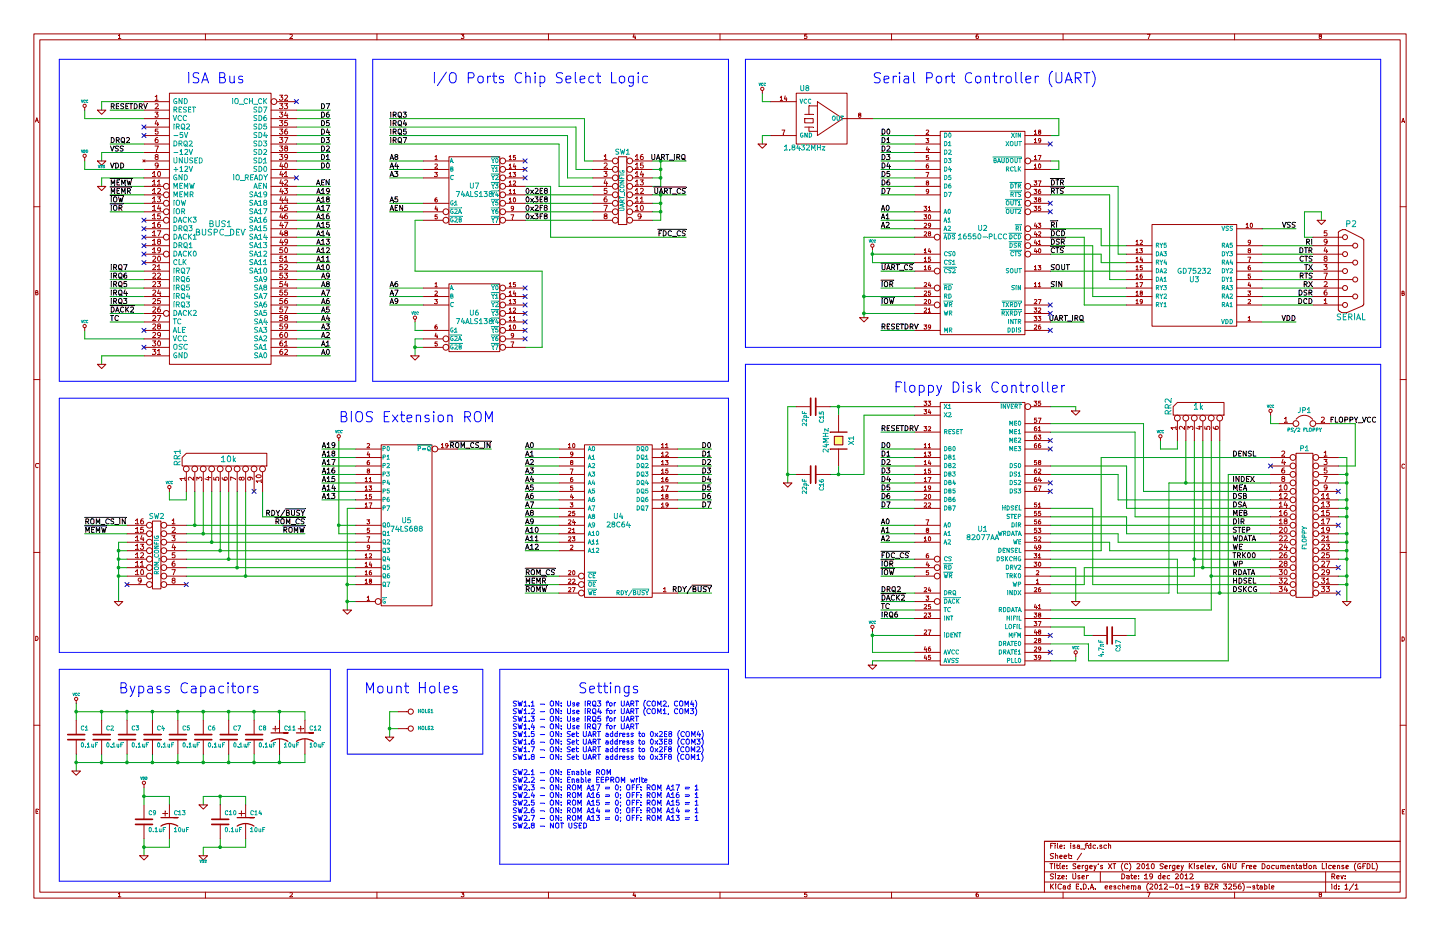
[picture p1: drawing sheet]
EESchema Schematic File Version 2  date 12/18/2012 8:06:18 PM
LIBS:74ls-sergey
LIBS:dallas-rtc
LIBS:devices-sergey
LIBS:intel-8xxx
LIBS:memory-sergey
LIBS:controllers-sergey
LIBS:power
LIBS:device
LIBS:transistors
LIBS:conn
LIBS:linear
LIBS:regul
LIBS:74xx
LIBS:cmos4000
LIBS:adc-dac
LIBS:memory
LIBS:xilinx
LIBS:special
LIBS:microcontrollers
LIBS:dsp
LIBS:microchip
LIBS:analog_switches
LIBS:motorola
LIBS:texas
LIBS:intel
LIBS:audio
LIBS:interface
LIBS:digital-audio
LIBS:philips
LIBS:display
LIBS:cypress
LIBS:siliconi
LIBS:opto
LIBS:atmel
LIBS:contrib
LIBS:valves
LIBS:interconnects_sergey
LIBS:isa_fdc-cache
EELAYER 25  0
EELAYER END
$Descr User 17000 11000
encoding utf-8
Sheet 1 1
Title "Sergey's XT (C) 2010 Sergey Kiselev, GNU Free Documentation License (GFDL)"
Date "19 dec 2012"
Rev ""
Comp ""
Comment1 ""
Comment2 ""
Comment3 ""
Comment4 ""
$EndDescr
Connection ~ 3300 9000
Wire Wire Line
	3600 8900 3600 9000
Wire Wire Line
	3600 9000 900  9000
Wire Wire Line
	15000 4900 15000 5000
Wire Wire Line
	15000 5000 15100 5000
Wire Wire Line
	3600 6100 3100 6100
Wire Wire Line
	3100 6100 3100 5800
Wire Notes Line
	8600 10200 8600 7900
Wire Notes Line
	8600 10200 5900 10200
Wire Notes Line
	5900 10200 5900 7900
Connection ~ 4100 6900
Wire Wire Line
	4200 6900 4100 6900
Wire Wire Line
	2200 6400 4200 6400
Wire Notes Line
	4100 8900 4100 7900
Wire Notes Line
	4100 8900 5700 8900
Wire Notes Line
	5700 8900 5700 7900
Wire Notes Line
	5700 7900 4100 7900
Wire Notes Line
	700  10400 700  7900
Wire Notes Line
	700  10400 3900 10400
Wire Notes Line
	3900 10400 3900 7900
Wire Notes Line
	3900 7900 700  7900
Wire Notes Line
	4400 4500 8600 4500
Wire Notes Line
	4400 4500 4400 700 
Wire Notes Line
	4400 700  8600 700 
Wire Notes Line
	700  7700 700  4700
Wire Notes Line
	700  7700 8600 7700
Wire Notes Line
	8600 7700 8600 4700
Wire Notes Line
	8600 4700 700  4700
Wire Notes Line
	8800 8000 8800 4300
Wire Notes Line
	8800 8000 16300 8000
Wire Notes Line
	16300 8000 16300 4300
Wire Notes Line
	16300 4300 8800 4300
Wire Wire Line
	7000 1900 6900 1900
Wire Wire Line
	6900 1900 6900 1400
Wire Wire Line
	6700 2100 6700 1600
Wire Wire Line
	6700 2100 7000 2100
Connection ~ 3000 9000
Wire Wire Line
	3000 8900 3000 9000
Wire Wire Line
	2400 10100 2400 10000
Wire Wire Line
	1000 1900 1000 2000
Wire Wire Line
	1000 2000 1700 2000
Connection ~ 1200 8400
Wire Wire Line
	1200 8400 1200 8500
Connection ~ 1800 8400
Wire Wire Line
	1800 8400 1800 8500
Connection ~ 2400 8400
Wire Wire Line
	2400 8400 2400 8500
Connection ~ 2700 9000
Wire Wire Line
	2700 9000 2700 8900
Connection ~ 2100 9000
Wire Wire Line
	2100 9000 2100 8900
Connection ~ 1500 9000
Wire Wire Line
	1500 9000 1500 8900
Connection ~ 900  9000
Wire Wire Line
	900  9100 900  8900
Connection ~ 900  8400
Wire Wire Line
	3300 8400 3300 8500
Wire Wire Line
	1700 3300 1300 3300
Connection ~ 2800 6700
Wire Wire Line
	2800 5800 2800 6700
Connection ~ 2600 6500
Wire Wire Line
	2600 5800 2600 6500
Connection ~ 2400 6300
Wire Wire Line
	2400 5800 2400 6300
Wire Wire Line
	2200 6200 3600 6200
Connection ~ 1400 6800
Wire Wire Line
	1400 6800 1500 6800
Connection ~ 4100 7100
Wire Wire Line
	4100 7100 4200 7100
Connection ~ 4000 6200
Wire Wire Line
	4000 5200 4000 6300
Wire Wire Line
	4000 6300 4200 6300
Connection ~ 1400 6600
Wire Wire Line
	1500 6300 1000 6300
Wire Wire Line
	1500 6500 1400 6500
Wire Wire Line
	1400 6700 1500 6700
Wire Wire Line
	1500 6200 1000 6200
Wire Wire Line
	4200 6700 2200 6700
Wire Wire Line
	4200 6200 4000 6200
Wire Wire Line
	1000 3900 1000 4000
Wire Wire Line
	1000 4000 1700 4000
Wire Wire Line
	1000 1300 1000 1400
Wire Wire Line
	1200 2200 1200 2100
Connection ~ 7800 2000
Wire Wire Line
	7800 1900 7800 2200
Wire Wire Line
	7800 2200 7700 2200
Wire Wire Line
	4600 1700 6600 1700
Wire Wire Line
	4600 1500 6800 1500
Connection ~ 7800 1900
Wire Wire Line
	7700 1900 8100 1900
Connection ~ 7800 2500
Wire Wire Line
	4900 4200 4900 4000
Wire Wire Line
	4900 4000 5000 4000
Wire Wire Line
	4600 3600 5000 3600
Wire Wire Line
	4600 3500 5000 3500
Wire Wire Line
	4600 3400 5000 3400
Wire Wire Line
	5000 2400 4600 2400
Wire Wire Line
	4600 2100 5000 2100
Wire Wire Line
	5000 1900 4600 1900
Wire Wire Line
	12400 7600 12850 7600
Wire Wire Line
	12850 7600 12850 7800
Wire Wire Line
	12850 7800 14500 7800
Wire Wire Line
	14500 7800 14500 5600
Wire Wire Line
	14500 5600 15000 5600
Connection ~ 1700 9400
Wire Wire Line
	1700 9500 1700 9300
Wire Wire Line
	2600 9900 2600 10000
Wire Wire Line
	10300 1400 12500 1400
Wire Wire Line
	7000 2500 6200 2500
Wire Wire Line
	3500 2300 3900 2300
Wire Wire Line
	3500 2400 3900 2400
Wire Wire Line
	3500 2500 3900 2500
Wire Wire Line
	3500 2600 3900 2600
Wire Wire Line
	3500 2700 3900 2700
Wire Wire Line
	3500 2800 3900 2800
Wire Wire Line
	3500 2900 3900 2900
Wire Wire Line
	3500 3000 3900 3000
Wire Wire Line
	3500 3100 3900 3100
Wire Wire Line
	3500 3200 3900 3200
Wire Wire Line
	3500 3300 3900 3300
Wire Wire Line
	3500 3400 3900 3400
Wire Wire Line
	3500 3500 3900 3500
Wire Wire Line
	3500 3600 3900 3600
Wire Wire Line
	3500 3700 3900 3700
Wire Wire Line
	3500 3800 3900 3800
Wire Wire Line
	3500 3900 3900 3900
Wire Wire Line
	3500 4000 3900 4000
Wire Wire Line
	3500 4100 3900 4100
Wire Wire Line
	3500 4200 3900 4200
Wire Wire Line
	2000 9500 2000 9400
Wire Wire Line
	1000 1400 1700 1400
Wire Wire Line
	1700 1300 1300 1300
Wire Wire Line
	1700 2200 1300 2200
Wire Wire Line
	1700 2300 1300 2300
Wire Wire Line
	1700 2400 1300 2400
Wire Wire Line
	1700 2500 1300 2500
Wire Wire Line
	1700 3200 1300 3200
Wire Wire Line
	1700 3400 1300 3400
Wire Wire Line
	1700 3500 1300 3500
Wire Wire Line
	1700 3600 1300 3600
Wire Wire Line
	1700 3700 1300 3700
Wire Wire Line
	1700 3800 1300 3800
Wire Wire Line
	3900 2200 3500 2200
Wire Wire Line
	1700 1200 1200 1200
Wire Wire Line
	2600 9500 2600 9400
Wire Wire Line
	2900 9500 2900 9400
Wire Wire Line
	2900 9900 2900 10000
Wire Wire Line
	1700 4200 1200 4200
Wire Wire Line
	1200 2100 1700 2100
Connection ~ 4600 8600
Wire Wire Line
	4700 8600 4600 8600
Wire Wire Line
	4700 8400 4600 8400
Wire Wire Line
	6600 6800 6200 6800
Connection ~ 14400 7000
Wire Wire Line
	14400 5200 14400 7000
Connection ~ 14300 6800
Wire Wire Line
	15000 6800 14300 6800
Connection ~ 14200 6700
Wire Wire Line
	14200 5200 14200 6700
Wire Wire Line
	12400 2700 13000 2700
Wire Wire Line
	13000 2700 13000 2900
Wire Wire Line
	13000 2900 13300 2900
Wire Wire Line
	13100 3300 13100 2300
Wire Wire Line
	13100 3300 13300 3300
Wire Wire Line
	13300 3400 12400 3400
Wire Wire Line
	15600 2600 15600 2500
Wire Wire Line
	15600 2500 15400 2500
Wire Wire Line
	15400 2500 15400 2800
Wire Wire Line
	12400 2900 12900 2900
Wire Wire Line
	12900 2900 12900 3500
Wire Wire Line
	12900 3500 13300 3500
Wire Wire Line
	13100 2300 12400 2300
Wire Wire Line
	12400 3000 13000 3000
Wire Wire Line
	12400 2200 13200 2200
Wire Wire Line
	14900 3600 15500 3600
Wire Wire Line
	14900 3400 15500 3400
Wire Wire Line
	14900 3200 15500 3200
Wire Wire Line
	14900 3000 15500 3000
Wire Wire Line
	15400 2800 15500 2800
Wire Wire Line
	7700 2600 7800 2600
Wire Wire Line
	7000 2400 6200 2400
Wire Wire Line
	7700 2300 8100 2300
Wire Wire Line
	10300 7850 10300 7800
Wire Wire Line
	10300 7800 10800 7800
Wire Wire Line
	10800 7500 10300 7500
Wire Wire Line
	9400 4800 9300 4800
Wire Wire Line
	9300 4800 9300 5700
Wire Wire Line
	9900 5500 9900 5600
Wire Wire Line
	10800 4800 9800 4800
Wire Wire Line
	12700 7750 12700 7800
Wire Wire Line
	12700 7800 12400 7800
Wire Wire Line
	12900 7500 12800 7500
Wire Wire Line
	12800 7500 12800 7400
Wire Wire Line
	12800 7400 12400 7400
Wire Wire Line
	12700 4850 12700 4800
Wire Wire Line
	12700 4800 12400 4800
Wire Wire Line
	15000 6900 12900 6900
Wire Wire Line
	12900 6900 12900 6000
Wire Wire Line
	12900 6000 12400 6000
Wire Wire Line
	12400 7000 13800 7000
Wire Wire Line
	15000 5700 13800 5700
Wire Wire Line
	13800 5700 13800 7000
Wire Wire Line
	15000 6600 14100 6600
Wire Wire Line
	12400 6800 14100 6800
Wire Wire Line
	15000 6200 12400 6200
Wire Wire Line
	12400 6100 13300 6100
Wire Wire Line
	13300 6100 13300 6300
Wire Wire Line
	13300 6300 15000 6300
Wire Wire Line
	12400 5100 13400 5100
Wire Wire Line
	13400 5100 13400 6100
Wire Wire Line
	13400 6100 15000 6100
Wire Wire Line
	12400 5600 13200 5600
Wire Wire Line
	13200 5600 13200 5900
Wire Wire Line
	13200 5900 15000 5900
Wire Wire Line
	15000 5400 13000 5400
Wire Wire Line
	13000 5400 13000 6500
Wire Wire Line
	13000 6500 12400 6500
Connection ~ 15900 6800
Wire Wire Line
	15900 6800 15800 6800
Connection ~ 15900 6600
Wire Wire Line
	15900 6600 15800 6600
Connection ~ 15900 6400
Wire Wire Line
	15900 6400 15800 6400
Connection ~ 15900 6000
Wire Wire Line
	15900 6000 15800 6000
Wire Wire Line
	15900 5600 15800 5600
Connection ~ 15900 6900
Wire Wire Line
	15800 6900 15900 6900
Wire Wire Line
	15900 7100 15900 5400
Wire Wire Line
	15900 5400 15800 5400
Wire Wire Line
	10800 3200 10400 3200
Wire Wire Line
	12500 1400 12500 1600
Wire Wire Line
	9000 1700 9000 1600
Wire Wire Line
	9000 1600 9100 1600
Connection ~ 10200 3500
Wire Wire Line
	10200 3500 10800 3500
Wire Wire Line
	10200 3750 10200 2800
Wire Wire Line
	10200 2800 10800 2800
Wire Wire Line
	10800 3100 10300 3100
Connection ~ 10300 3000
Wire Wire Line
	10300 3100 10300 2950
Wire Wire Line
	10400 7200 10800 7200
Wire Wire Line
	10800 5100 10400 5100
Wire Wire Line
	10400 5900 10800 5900
Wire Wire Line
	10400 5700 10800 5700
Wire Wire Line
	10400 5500 10800 5500
Wire Wire Line
	10400 5300 10800 5300
Wire Wire Line
	10400 3900 10800 3900
Wire Wire Line
	10400 3600 10800 3600
Wire Wire Line
	10400 3400 10800 3400
Wire Wire Line
	12400 1900 12500 1900
Wire Wire Line
	12400 2000 12500 2000
Wire Wire Line
	12400 3800 12800 3800
Wire Wire Line
	10400 5400 10800 5400
Wire Wire Line
	10400 5600 10800 5600
Wire Wire Line
	10400 5800 10800 5800
Wire Wire Line
	10400 6000 10800 6000
Wire Wire Line
	10800 6200 10400 6200
Wire Wire Line
	10800 6300 10400 6300
Wire Wire Line
	10800 6400 10400 6400
Wire Wire Line
	10800 6700 10400 6700
Wire Wire Line
	10800 6800 10400 6800
Wire Wire Line
	10800 7000 10400 7000
Wire Wire Line
	10800 7100 10400 7100
Wire Wire Line
	10800 7300 10400 7300
Wire Wire Line
	10800 3000 10300 3000
Wire Wire Line
	10200 3700 10800 3700
Connection ~ 10200 3700
Wire Wire Line
	12500 2000 12500 1900
Wire Wire Line
	9100 1200 9000 1200
Wire Wire Line
	9000 1200 9000 1100
Wire Wire Line
	12500 1600 12400 1600
Connection ~ 15900 5600
Connection ~ 15900 5700
Wire Wire Line
	15900 5700 15800 5700
Wire Wire Line
	15900 5900 15800 5900
Connection ~ 15900 5900
Wire Wire Line
	15900 6100 15800 6100
Connection ~ 15900 6100
Wire Wire Line
	15900 6300 15800 6300
Connection ~ 15900 6300
Wire Wire Line
	15900 6500 15800 6500
Connection ~ 15900 6500
Wire Wire Line
	15000 5800 13500 5800
Wire Wire Line
	13500 5800 13500 5000
Wire Wire Line
	13500 5000 12400 5000
Wire Wire Line
	15000 6000 13300 6000
Wire Wire Line
	13300 6000 13300 5500
Wire Wire Line
	13300 5500 12400 5500
Wire Wire Line
	15000 6400 13200 6400
Wire Wire Line
	13200 6400 13200 6300
Wire Wire Line
	13200 6300 12400 6300
Wire Wire Line
	12400 6400 13100 6400
Wire Wire Line
	13100 6400 13100 6500
Wire Wire Line
	13100 6500 15000 6500
Wire Wire Line
	14100 6800 14100 5200
Connection ~ 14100 6600
Wire Wire Line
	14000 5200 14000 5700
Connection ~ 14000 5700
Wire Wire Line
	12400 6600 13900 6600
Wire Wire Line
	13900 6600 13900 7000
Wire Wire Line
	13900 7000 15000 7000
Wire Wire Line
	15000 6700 12800 6700
Wire Wire Line
	12800 6700 12800 6900
Wire Wire Line
	12800 6900 12400 6900
Wire Wire Line
	13900 5200 13900 5300
Wire Wire Line
	13900 5300 13700 5300
Wire Wire Line
	13700 5300 13700 5200
Wire Wire Line
	12400 6700 12700 6700
Wire Wire Line
	12700 6700 12700 7100
Wire Wire Line
	13300 7500 13400 7500
Wire Wire Line
	13400 7500 13400 7300
Wire Wire Line
	13400 7300 12400 7300
Wire Wire Line
	9900 4900 9900 4800
Connection ~ 9900 4800
Wire Wire Line
	9800 5600 10200 5600
Wire Wire Line
	10200 5600 10200 4900
Wire Wire Line
	10200 4900 10800 4900
Connection ~ 9900 5600
Wire Wire Line
	9400 5600 9300 5600
Connection ~ 9300 5600
Wire Wire Line
	10800 7700 10300 7700
Wire Wire Line
	10300 7700 10300 7450
Connection ~ 10300 7500
Wire Wire Line
	7800 2400 7700 2400
Wire Wire Line
	7000 2300 6200 2300
Wire Wire Line
	10800 6600 10400 6600
Wire Wire Line
	15300 3800 14900 3800
Wire Wire Line
	15500 2900 14900 2900
Wire Wire Line
	15500 3100 14900 3100
Wire Wire Line
	15500 3300 14900 3300
Wire Wire Line
	14900 3500 15500 3500
Wire Wire Line
	13300 3600 12800 3600
Wire Wire Line
	12800 3600 12800 2800
Wire Wire Line
	12800 2800 12400 2800
Wire Wire Line
	14900 2700 15300 2700
Wire Wire Line
	13300 3200 12400 3200
Wire Wire Line
	13300 3100 13000 3100
Wire Wire Line
	13000 3100 13000 3000
Wire Wire Line
	13200 2200 13200 3000
Wire Wire Line
	13200 3000 13300 3000
Wire Wire Line
	10400 2300 10800 2300
Wire Wire Line
	10400 2100 10800 2100
Wire Wire Line
	10400 1900 10800 1900
Wire Wire Line
	10400 1700 10800 1700
Wire Wire Line
	10400 1600 10800 1600
Wire Wire Line
	10400 1800 10800 1800
Wire Wire Line
	10400 2000 10800 2000
Wire Wire Line
	10400 2200 10800 2200
Wire Wire Line
	10800 2700 10400 2700
Wire Wire Line
	10800 2600 10400 2600
Wire Wire Line
	10800 2500 10400 2500
Wire Wire Line
	14300 5200 14300 7200
Wire Wire Line
	14300 7200 12400 7200
Wire Wire Line
	8000 5300 8400 5300
Wire Wire Line
	8000 5400 8400 5400
Wire Wire Line
	8000 5500 8400 5500
Wire Wire Line
	8000 5600 8400 5600
Wire Wire Line
	8000 5700 8400 5700
Wire Wire Line
	8000 5800 8400 5800
Wire Wire Line
	8000 5900 8400 5900
Wire Wire Line
	8000 6000 8400 6000
Wire Wire Line
	6600 6500 6200 6500
Wire Wire Line
	6600 6400 6200 6400
Wire Wire Line
	6600 6300 6200 6300
Wire Wire Line
	6600 6200 6200 6200
Wire Wire Line
	6600 6100 6200 6100
Wire Wire Line
	6600 6000 6200 6000
Wire Wire Line
	6600 5900 6200 5900
Wire Wire Line
	6600 5800 6200 5800
Wire Wire Line
	6600 5700 6200 5700
Wire Wire Line
	6600 5600 6200 5600
Wire Wire Line
	6600 5500 6200 5500
Wire Wire Line
	6600 5400 6200 5400
Wire Wire Line
	6600 5300 6200 5300
Wire Wire Line
	6600 7000 6200 7000
Wire Wire Line
	6600 6900 6200 6900
Wire Wire Line
	3500 2000 3900 2000
Wire Wire Line
	3500 1900 3900 1900
Wire Wire Line
	3500 1800 3900 1800
Wire Wire Line
	3500 1700 3900 1700
Wire Wire Line
	3500 1600 3900 1600
Wire Wire Line
	3500 1500 3900 1500
Wire Wire Line
	3500 1400 3900 1400
Wire Wire Line
	3500 1300 3900 1300
Wire Wire Line
	7700 2500 7800 2500
Wire Wire Line
	6200 2200 6500 2200
Wire Wire Line
	2400 9500 2400 9400
Connection ~ 2600 9400
Wire Wire Line
	1700 9900 1700 10100
Connection ~ 1700 10000
Wire Wire Line
	5000 2000 4600 2000
Wire Wire Line
	6200 4100 6400 4100
Wire Wire Line
	6400 4100 6400 3200
Wire Wire Line
	6400 3200 4900 3200
Wire Wire Line
	4900 3200 4900 2600
Wire Wire Line
	4900 2600 5000 2600
Wire Wire Line
	4600 2500 5000 2500
Wire Wire Line
	5000 3900 4900 3900
Wire Wire Line
	4900 3900 4900 3800
Wire Wire Line
	5000 4100 4900 4100
Connection ~ 4900 4100
Wire Wire Line
	7000 2600 6200 2600
Wire Wire Line
	7800 2600 7800 2300
Connection ~ 7800 2300
Connection ~ 7800 2400
Wire Wire Line
	7800 2000 7700 2000
Wire Wire Line
	6900 1400 4600 1400
Wire Wire Line
	6700 1600 4600 1600
Wire Wire Line
	6500 2200 6500 2800
Wire Wire Line
	6500 2800 8100 2800
Wire Wire Line
	4600 8400 4600 8700
Wire Wire Line
	7700 2100 7800 2100
Connection ~ 7800 2100
Wire Wire Line
	1200 1200 1200 1300
Wire Wire Line
	1200 4200 1200 4300
Wire Wire Line
	4200 5300 3800 5300
Wire Wire Line
	4200 5400 3800 5400
Wire Wire Line
	4200 5500 3800 5500
Wire Wire Line
	4200 5600 3800 5600
Wire Wire Line
	4200 5700 3800 5700
Wire Wire Line
	3800 5800 4200 5800
Wire Wire Line
	4200 5900 3800 5900
Wire Wire Line
	4200 6000 4100 6000
Wire Wire Line
	4200 6600 2200 6600
Wire Wire Line
	5400 5300 5800 5300
Wire Wire Line
	1400 6600 1500 6600
Wire Wire Line
	1500 6400 1400 6400
Connection ~ 1400 6500
Wire Wire Line
	1400 6400 1400 7100
Connection ~ 1400 6700
Wire Wire Line
	2200 5800 2200 5900
Wire Wire Line
	2200 5900 2000 5900
Wire Wire Line
	2000 5900 2000 5800
Wire Wire Line
	1700 1800 1200 1800
Wire Wire Line
	2300 5800 2300 6200
Connection ~ 2300 6200
Wire Wire Line
	2500 5800 2500 6400
Connection ~ 2500 6400
Wire Wire Line
	2700 5800 2700 6600
Connection ~ 2700 6600
Wire Wire Line
	4200 6800 2200 6800
Wire Wire Line
	2900 5800 2900 6800
Connection ~ 2900 6800
Wire Wire Line
	1700 10000 2000 10000
Wire Wire Line
	2000 10000 2000 9900
Wire Wire Line
	2000 9400 1700 9400
Wire Wire Line
	2400 9400 2900 9400
Wire Wire Line
	2900 10000 2400 10000
Connection ~ 2600 10000
Wire Wire Line
	900  8500 900  8300
Wire Wire Line
	3300 9000 3300 8900
Wire Wire Line
	1200 8900 1200 9000
Connection ~ 1200 9000
Wire Wire Line
	1800 9000 1800 8900
Connection ~ 1800 9000
Wire Wire Line
	2400 9000 2400 8900
Connection ~ 2400 9000
Wire Wire Line
	2700 8400 2700 8500
Connection ~ 2700 8400
Wire Wire Line
	2100 8400 2100 8500
Connection ~ 2100 8400
Wire Wire Line
	1500 8400 1500 8500
Connection ~ 1500 8400
Wire Wire Line
	1700 1700 1300 1700
Wire Wire Line
	1200 1800 1200 1900
Wire Wire Line
	3000 8400 3000 8500
Connection ~ 3000 8400
Wire Wire Line
	6600 1700 6600 2200
Wire Wire Line
	6600 2200 7000 2200
Wire Wire Line
	6800 1500 6800 2000
Wire Wire Line
	6800 2000 7000 2000
Wire Notes Line
	16300 700  8800 700 
Wire Notes Line
	16300 700  16300 4100
Wire Notes Line
	16300 4100 8800 4100
Wire Notes Line
	8800 4100 8800 700 
Wire Notes Line
	700  4500 700  700 
Wire Notes Line
	8600 700  8600 4500
Wire Notes Line
	700  4500 4200 4500
Wire Notes Line
	4200 4500 4200 700 
Wire Notes Line
	4200 700  700  700 
Wire Notes Line
	5900 7900 8600 7900
Wire Wire Line
	2200 6500 4200 6500
Wire Wire Line
	2200 6300 3600 6300
Wire Wire Line
	4100 6000 4100 7200
Wire Wire Line
	8000 7000 8400 7000
Wire Wire Line
	15800 5500 16000 5500
Wire Wire Line
	16000 5500 16000 5000
Wire Wire Line
	16000 5000 15700 5000
Wire Wire Line
	900  8400 3600 8400
Wire Wire Line
	3600 8400 3600 8500
Connection ~ 3300 8400
$Comp
L CP1 C14
U 1 1
P 2900 9700
F 0 "C14" H 2950 9800 50  0000 L CNN
F 1 "10uF" H 2950 9600 50  0000 L CNN
	1    2900 9700
	1    0    0    -1  
$EndComp
Text Label 15700 5000 0    60   ~ 0
FLOPPY_VCC
$Comp
L VCC #PWR01
U 1 1
P 15000 4900
F 0 "#PWR01" H 15000 5000 30  0001 C CNN
F 1 "VCC" H 15000 5000 30  0000 C CNN
	1    15000 4900
	1    0    0    -1  
$EndComp
$Comp
L JUMPER JP1
U 1 1
P 15400 5000
F 0 "JP1" H 15400 5150 60  0000 C CNN
F 1 "PS/2 FLOPPY" H 15400 4920 40  0000 C CNN
	1    15400 5000
	1    0    0    -1  
$EndComp
NoConn ~ 15800 7000
NoConn ~ 15800 6700
NoConn ~ 15800 6200
NoConn ~ 15800 5800
NoConn ~ 1500 6900
NoConn ~ 2200 6900
NoConn ~ 3000 5800
Text Label 3600 6100 2    60   ~ 0
RDY/~BUSY
Text Label 8400 7000 2    60   ~ 0
RDY/~BUSY
$Comp
L 28C64 U4
U 1 1
P 7300 6150
F 0 "U4" H 7300 6200 60  0000 C CNN
F 1 "28C64" H 7300 6100 60  0000 C CNN
	1    7300 6150
	1    0    0    -1  
$EndComp
Text Label 3600 6300 2    60   ~ 0
~ROMW
Text Label 1000 6300 0    60   ~ 0
~MEMW
Text Label 3800 5900 0    60   ~ 0
A13
Text Label 3800 5800 0    60   ~ 0
A14
Text Notes 2200 1000 0    120  ~ 0
ISA Bus
$Comp
L C C8
U 1 1
P 3000 8700
F 0 "C8" H 3050 8800 50  0000 L CNN
F 1 "0.1uF" H 3050 8600 50  0000 L CNN
	1    3000 8700
	1    0    0    -1  
$EndComp
$Comp
L VSS #PWR02
U 1 1
P 2400 10100
F 0 "#PWR02" H 2400 10100 30  0001 C CNN
F 1 "VSS" H 2400 10030 30  0000 C CNN
	1    2400 10100
	1    0    0    -1  
$EndComp
$Comp
L VDD #PWR03
U 1 1
P 1700 9300
F 0 "#PWR03" H 1700 9400 30  0001 C CNN
F 1 "VDD" H 1700 9410 30  0000 C CNN
	1    1700 9300
	1    0    0    -1  
$EndComp
$Comp
L VDD #PWR04
U 1 1
P 1000 1900
F 0 "#PWR04" H 1000 2000 30  0001 C CNN
F 1 "VDD" H 1000 2010 30  0000 C CNN
	1    1000 1900
	1    0    0    -1  
$EndComp
$Comp
L VSS #PWR05
U 1 1
P 1200 1900
F 0 "#PWR05" H 1200 1900 30  0001 C CNN
F 1 "VSS" H 1200 1830 30  0000 C CNN
	1    1200 1900
	1    0    0    -1  
$EndComp
Text Notes 4000 5000 0    120  ~ 0
BIOS Extension ROM
Text Notes 1400 8200 0    120  ~ 0
Bypass Capacitors
Text Notes 4300 8200 0    120  ~ 0
Mount Holes
Text Label 1300 1700 0    60   ~ 0
DRQ2
$Comp
L VCC #PWR06
U 1 1
P 900 8300
F 0 "#PWR06" H 900 8400 30  0001 C CNN
F 1 "VCC" H 900 8400 30  0000 C CNN
	1    900  8300
	1    0    0    -1  
$EndComp
$Comp
L GND #PWR07
U 1 1
P 900 9100
F 0 "#PWR07" H 900 9100 30  0001 C CNN
F 1 "GND" H 900 9030 30  0001 C CNN
	1    900  9100
	1    0    0    -1  
$EndComp
Text Label 1300 3300 0    60   ~ 0
IRQ6
Text Label 1300 2000 0    60   ~ 0
VDD
Text Label 1300 1800 0    60   ~ 0
VSS
$Comp
L BUSPC_DEV BUS1
U 1 1
P 2600 2700
F 0 "BUS1" H 2600 2750 70  0000 C CNN
F 1 "BUSPC_DEV" H 2600 2650 70  0000 C CNN
	1    2600 2700
	1    0    0    -1  
$EndComp
$Comp
L GND #PWR08
U 1 1
P 4100 7200
F 0 "#PWR08" H 4100 7200 30  0001 C CNN
F 1 "GND" H 4100 7130 30  0001 C CNN
	1    4100 7200
	1    0    0    -1  
$EndComp
$Comp
L VCC #PWR09
U 1 1
P 2000 5800
F 0 "#PWR09" H 2000 5900 30  0001 C CNN
F 1 "VCC" H 2000 5900 30  0000 C CNN
	1    2000 5800
	1    0    0    -1  
$EndComp
$Comp
L GND #PWR010
U 1 1
P 1400 7100
F 0 "#PWR010" H 1400 7100 30  0001 C CNN
F 1 "GND" H 1400 7030 30  0001 C CNN
	1    1400 7100
	1    0    0    -1  
$EndComp
Text Label 1000 6200 0    60   ~ 0
~ROM_CS_IN
Text Label 5800 5300 2    60   ~ 0
~ROM_CS_IN
$Comp
L RR9 RR1
U 1 1
P 2700 5450
F 0 "RR1" H 2750 6050 70  0000 C CNN
F 1 "10k" V 2730 5450 70  0000 C CNN
	1    2700 5450
	0    -1   -1   0   
$EndComp
Text Label 3600 6200 2    60   ~ 0
~ROM_CS
$Comp
L VCC #PWR011
U 1 1
P 4000 5200
F 0 "#PWR011" H 4000 5300 30  0001 C CNN
F 1 "VCC" H 4000 5300 30  0000 C CNN
	1    4000 5200
	1    0    0    -1  
$EndComp
$Comp
L DIL16 SW2
U 1 1
P 1850 6550
F 0 "SW2" H 1850 7000 60  0000 C CNN
F 1 "ROM_CONFIG" V 1850 6550 50  0000 C CNN
	1    1850 6550
	-1   0    0    -1  
$EndComp
Text Label 3800 5700 0    60   ~ 0
A15
Text Label 3800 5600 0    60   ~ 0
A16
Text Label 3800 5500 0    60   ~ 0
A17
Text Label 3800 5400 0    60   ~ 0
A18
Text Label 3800 5300 0    60   ~ 0
A19
$Comp
L 74LS688 U5
U 1 1
P 4800 6200
F 0 "U5" H 4800 6250 60  0000 C CNN
F 1 "74LS688" H 4800 6150 60  0000 C CNN
	1    4800 6200
	1    0    0    -1  
$EndComp
NoConn ~ 1700 1500
NoConn ~ 1700 1600
NoConn ~ 1700 2600
NoConn ~ 1700 2700
NoConn ~ 1700 2800
NoConn ~ 1700 2900
NoConn ~ 1700 3000
NoConn ~ 1700 3100
NoConn ~ 1700 3900
NoConn ~ 1700 4100
NoConn ~ 3500 2100
NoConn ~ 3500 1200
Text Notes 5100 1000 0    120  ~ 0
I/O Ports Chip Select Logic
Text Label 6200 2600 0    60   ~ 0
0x3F8
Text Label 6200 2500 0    60   ~ 0
0x2F8
Text Label 6200 2400 0    60   ~ 0
0x3E8
Text Label 6200 2300 0    60   ~ 0
0x2E8
NoConn ~ 6200 2100
NoConn ~ 6200 2000
NoConn ~ 6200 1900
NoConn ~ 6200 3900
NoConn ~ 6200 3800
NoConn ~ 6200 3700
NoConn ~ 6200 3600
NoConn ~ 6200 3500
NoConn ~ 6200 3400
NoConn ~ 6200 4000
Text Label 4600 3600 0    60   ~ 0
A9
Text Label 4600 3500 0    60   ~ 0
A7
Text Label 4600 3400 0    60   ~ 0
A6
Text Label 4600 2500 0    60   ~ 0
AEN
Text Label 4600 2400 0    60   ~ 0
A5
Text Label 4600 2100 0    60   ~ 0
A3
Text Label 4600 2000 0    60   ~ 0
A4
Text Label 4600 1900 0    60   ~ 0
A8
$Comp
L VCC #PWR012
U 1 1
P 4900 3800
F 0 "#PWR012" H 4900 3900 30  0001 C CNN
F 1 "VCC" H 4900 3900 30  0000 C CNN
	1    4900 3800
	1    0    0    -1  
$EndComp
$Comp
L GND #PWR013
U 1 1
P 4900 4200
F 0 "#PWR013" H 4900 4200 30  0001 C CNN
F 1 "GND" H 4900 4130 30  0001 C CNN
	1    4900 4200
	1    0    0    -1  
$EndComp
$Comp
L 74LS138 U6
U 1 1
P 5600 3750
F 0 "U6" H 5600 3800 60  0000 C CNN
F 1 "74ALS138" H 5600 3700 60  0000 C CNN
	1    5600 3750
	1    0    0    -1  
$EndComp
$Comp
L 74LS138 U7
U 1 1
P 5600 2250
F 0 "U7" H 5600 2300 60  0000 C CNN
F 1 "74ALS138" H 5600 2200 60  0000 C CNN
	1    5600 2250
	1    0    0    -1  
$EndComp
Text Label 10400 7000 0    60   ~ 0
DRQ2
$Comp
L 16550-PLCC U2
U 1 1
P 11600 2750
F 0 "U2" H 11600 2800 60  0000 C CNN
F 1 "16550-PLCC" H 11600 2700 60  0000 C CNN
	1    11600 2750
	1    0    0    -1  
$EndComp
$Comp
L CP1 C13
U 1 1
P 2000 9700
F 0 "C13" H 2050 9800 50  0000 L CNN
F 1 "10uF" H 2050 9600 50  0000 L CNN
	1    2000 9700
	1    0    0    -1  
$EndComp
$Comp
L C C10
U 1 1
P 2600 9700
F 0 "C10" H 2650 9800 50  0000 L CNN
F 1 "0.1uF" H 2650 9600 50  0000 L CNN
	1    2600 9700
	1    0    0    -1  
$EndComp
$Comp
L C C9
U 1 1
P 1700 9700
F 0 "C9" H 1750 9800 50  0000 L CNN
F 1 "0.1uF" H 1750 9600 50  0000 L CNN
	1    1700 9700
	1    0    0    -1  
$EndComp
Text Label 8100 2800 2    60   ~ 0
~FDC_CS
Text Label 8100 2300 2    60   ~ 0
~UART_CS
$Comp
L DIL16 SW1
U 1 1
P 7350 2250
F 0 "SW1" H 7350 2700 60  0000 C CNN
F 1 "UART_CONFIG" V 7350 2250 50  0000 C CNN
	1    7350 2250
	1    0    0    -1  
$EndComp
Text Label 10400 7200 0    60   ~ 0
TC
Text Label 10400 7100 0    60   ~ 0
~DACK2
Text Label 4600 1700 0    60   ~ 0
IRQ7
Text Label 10400 6800 0    60   ~ 0
~IOW
Text Label 10400 6700 0    60   ~ 0
~IOR
Text Label 10400 6400 0    60   ~ 0
A2
Text Label 10400 6300 0    60   ~ 0
A1
Text Label 10400 6200 0    60   ~ 0
A0
Text Label 10400 6000 0    60   ~ 0
D7
Text Label 10400 5900 0    60   ~ 0
D6
Text Label 10400 5800 0    60   ~ 0
D5
Text Label 10400 5700 0    60   ~ 0
D4
Text Label 10400 5600 0    60   ~ 0
D3
Text Label 10400 5500 0    60   ~ 0
D2
Text Label 10400 5400 0    60   ~ 0
D1
Text Label 10400 5300 0    60   ~ 0
D0
Text Label 10400 5100 0    60   ~ 0
RESETDRV
Text Label 10400 3900 0    60   ~ 0
RESETDRV
Text Label 10400 3600 0    60   ~ 0
~IOW
Text Label 10400 3400 0    60   ~ 0
~IOR
Text Label 10400 2700 0    60   ~ 0
A2
Text Label 10400 2600 0    60   ~ 0
A1
Text Label 10400 2500 0    60   ~ 0
A0
Text Label 10400 2300 0    60   ~ 0
D7
Text Label 10400 2200 0    60   ~ 0
D6
Text Label 10400 2100 0    60   ~ 0
D5
Text Label 10400 2000 0    60   ~ 0
D4
Text Label 10400 1900 0    60   ~ 0
D3
Text Label 10400 1800 0    60   ~ 0
D2
Text Label 10400 1700 0    60   ~ 0
D1
Text Label 10400 1600 0    60   ~ 0
D0
Text Label 15300 2700 2    60   ~ 0
VSS
Text Label 15300 3800 2    60   ~ 0
VDD
Text Label 4600 1600 0    60   ~ 0
IRQ5
Text Label 4600 1500 0    60   ~ 0
IRQ4
Text Label 4600 1400 0    60   ~ 0
IRQ3
Text Label 1300 1300 0    60   ~ 0
RESETDRV
Text Label 1300 2200 0    60   ~ 0
~MEMW
Text Label 1300 2300 0    60   ~ 0
~MEMR
Text Label 1300 2400 0    60   ~ 0
~IOW
Text Label 1300 2500 0    60   ~ 0
~IOR
Text Label 1300 3200 0    60   ~ 0
IRQ7
Text Label 1300 3400 0    60   ~ 0
IRQ5
Text Label 1300 3500 0    60   ~ 0
IRQ4
Text Label 1300 3600 0    60   ~ 0
IRQ3
Text Label 1300 3700 0    60   ~ 0
~DACK2
Text Label 1300 3800 0    60   ~ 0
TC
Text Label 3900 2200 2    60   ~ 0
AEN
Text Label 3900 1300 2    60   ~ 0
D7
Text Label 3900 1400 2    60   ~ 0
D6
Text Label 3900 1500 2    60   ~ 0
D5
Text Label 3900 1600 2    60   ~ 0
D4
Text Label 3900 1700 2    60   ~ 0
D3
Text Label 3900 1800 2    60   ~ 0
D2
Text Label 3900 1900 2    60   ~ 0
D1
Text Label 3900 2000 2    60   ~ 0
D0
Text Label 3900 2300 2    60   ~ 0
A19
Text Label 3900 2400 2    60   ~ 0
A18
Text Label 3900 2500 2    60   ~ 0
A17
Text Label 3900 2600 2    60   ~ 0
A16
Text Label 3900 2700 2    60   ~ 0
A15
Text Label 3900 2800 2    60   ~ 0
A14
Text Label 3900 2900 2    60   ~ 0
A13
Text Label 3900 3000 2    60   ~ 0
A12
Text Label 3900 3100 2    60   ~ 0
A11
Text Label 3900 3200 2    60   ~ 0
A10
Text Label 3900 3300 2    60   ~ 0
A9
Text Label 3900 3400 2    60   ~ 0
A8
Text Label 3900 3500 2    60   ~ 0
A7
Text Label 3900 3600 2    60   ~ 0
A6
Text Label 3900 3700 2    60   ~ 0
A5
Text Label 3900 3800 2    60   ~ 0
A4
Text Label 3900 3900 2    60   ~ 0
A3
Text Label 3900 4000 2    60   ~ 0
A2
Text Label 3900 4100 2    60   ~ 0
A1
Text Label 3900 4200 2    60   ~ 0
A0
Text Label 6200 7000 0    60   ~ 0
~ROMW
Text Label 6200 6900 0    60   ~ 0
~MEMR
Text Label 6200 6500 0    60   ~ 0
A12
Text Label 6200 6400 0    60   ~ 0
A11
Text Label 6200 6300 0    60   ~ 0
A10
Text Label 6200 6200 0    60   ~ 0
A9
Text Label 6200 6100 0    60   ~ 0
A8
Text Label 6200 6000 0    60   ~ 0
A7
Text Label 6200 5900 0    60   ~ 0
A6
Text Label 6200 5800 0    60   ~ 0
A5
Text Label 6200 5700 0    60   ~ 0
A4
Text Label 6200 5600 0    60   ~ 0
A3
Text Label 6200 5500 0    60   ~ 0
A2
Text Label 6200 5400 0    60   ~ 0
A1
Text Label 6200 5300 0    60   ~ 0
A0
Text Label 8400 6000 2    60   ~ 0
D7
Text Label 8400 5900 2    60   ~ 0
D6
Text Label 8400 5800 2    60   ~ 0
D5
Text Label 8400 5700 2    60   ~ 0
D4
Text Label 8400 5600 2    60   ~ 0
D3
Text Label 8400 5500 2    60   ~ 0
D2
Text Label 8400 5400 2    60   ~ 0
D1
Text Label 8400 5300 2    60   ~ 0
D0
Text Label 15500 3100 2    60   ~ 0
CTS
Text Label 15500 3600 2    60   ~ 0
DCD
Text Label 15500 3500 2    60   ~ 0
DSR
Text Label 15500 3000 2    60   ~ 0
DTR
Text Label 15500 3400 2    60   ~ 0
RX
Text Label 15500 3200 2    60   ~ 0
TX
Text Label 15500 3300 2    60   ~ 0
RTS
Text Notes 10300 1000 0    120  ~ 0
Serial Port Controller (UART) 
Text Notes 10550 4650 0    120  ~ 0
Floppy Disk Controller
$Comp
L GND #PWR014
U 1 1
P 15900 7100
F 0 "#PWR014" H 15900 7100 30  0001 C CNN
F 1 "GND" H 15900 7030 30  0001 C CNN
	1    15900 7100
	1    0    0    -1  
$EndComp
NoConn ~ 12400 5800
NoConn ~ 12400 5700
NoConn ~ 12400 5300
NoConn ~ 12400 5200
$Comp
L GND #PWR015
U 1 1
P 10300 7850
F 0 "#PWR015" H 10300 7850 30  0001 C CNN
F 1 "GND" H 10300 7780 30  0001 C CNN
	1    10300 7850
	1    0    0    -1  
$EndComp
$Comp
L VCC #PWR016
U 1 1
P 10300 7450
F 0 "#PWR016" H 10300 7550 30  0001 C CNN
F 1 "VCC" H 10300 7550 30  0000 C CNN
	1    10300 7450
	1    0    0    -1  
$EndComp
$Comp
L GND #PWR017
U 1 1
P 9300 5700
F 0 "#PWR017" H 9300 5700 30  0001 C CNN
F 1 "GND" H 9300 5630 30  0001 C CNN
	1    9300 5700
	1    0    0    -1  
$EndComp
$Comp
L CRYSTAL X1
U 1 1
P 9900 5200
F 0 "X1" H 9900 5350 60  0000 C CNN
F 1 "24MHz" H 9900 5050 60  0000 C CNN
	1    9900 5200
	0    1    1    0   
$EndComp
$Comp
L VCC #PWR018
U 1 1
P 12700 7750
F 0 "#PWR018" H 12700 7850 30  0001 C CNN
F 1 "VCC" H 12700 7850 30  0000 C CNN
	1    12700 7750
	1    0    0    -1  
$EndComp
NoConn ~ 12400 7700
NoConn ~ 12400 7500
$Comp
L C C17
U 1 1
P 13100 7500
F 0 "C17" H 13150 7600 50  0000 L CNN
F 1 "4.7nF" H 13150 7400 50  0000 L CNN
	1    13100 7500
	0    1    1    0   
$EndComp
$Comp
L C C15
U 1 1
P 9600 4800
F 0 "C15" H 9650 4900 50  0000 L CNN
F 1 "22pF" H 9650 4700 50  0000 L CNN
	1    9600 4800
	0    1    1    0   
$EndComp
$Comp
L C C16
U 1 1
P 9600 5600
F 0 "C16" H 9650 5700 50  0000 L CNN
F 1 "22pF" H 9650 5500 50  0000 L CNN
	1    9600 5600
	0    1    1    0   
$EndComp
$Comp
L GND #PWR019
U 1 1
P 12700 7100
F 0 "#PWR019" H 12700 7100 30  0001 C CNN
F 1 "GND" H 12700 7030 30  0001 C CNN
	1    12700 7100
	1    0    0    -1  
$EndComp
$Comp
L GND #PWR020
U 1 1
P 12700 4850
F 0 "#PWR020" H 12700 4850 30  0001 C CNN
F 1 "GND" H 12700 4780 30  0001 C CNN
	1    12700 4850
	1    0    0    -1  
$EndComp
$Comp
L VCC #PWR021
U 1 1
P 13700 5200
F 0 "#PWR021" H 13700 5300 30  0001 C CNN
F 1 "VCC" H 13700 5300 30  0000 C CNN
	1    13700 5200
	1    0    0    -1  
$EndComp
Text Label 14550 6100 0    60   ~ 0
MEB
Text Label 14550 7000 0    60   ~ 0
DSKCG
Text Label 14550 6900 0    60   ~ 0
HDSEL
Text Label 14550 6800 0    60   ~ 0
RDATA
Text Label 14550 6700 0    60   ~ 0
WP
Text Label 14550 6600 0    60   ~ 0
TRK00
Text Label 14550 6500 0    60   ~ 0
WE
Text Label 14550 6400 0    60   ~ 0
WDATA
Text Label 14550 6300 0    60   ~ 0
STEP
Text Label 14550 6200 0    60   ~ 0
DIR
Text Label 14550 6000 0    60   ~ 0
DSA
Text Label 14550 5900 0    60   ~ 0
DSB
Text Label 14550 5800 0    60   ~ 0
MEA
Text Label 14550 5700 0    60   ~ 0
INDEX
NoConn ~ 15000 5500
Text Label 14550 5400 0    60   ~ 0
DENSL
$Comp
L RR5 RR2
U 1 1
P 14150 4850
F 0 "RR2" H 14200 5200 70  0000 C CNN
F 1 "1k" V 14200 4850 70  0000 C CNN
	1    14150 4850
	0    -1   -1   0   
$EndComp
Text Label 8100 1900 2    60   ~ 0
UART_IRQ
Text Label 12800 3800 2    60   ~ 0
UART_IRQ
Text Label 12400 3400 0    60   ~ 0
SIN
Text Label 12400 3200 0    60   ~ 0
SOUT
Text Label 12400 3000 0    60   ~ 0
~CTS
Text Label 12400 2900 0    60   ~ 0
~DSR
Text Label 12400 2800 0    60   ~ 0
~DCD
Text Label 12400 2300 0    60   ~ 0
~RTS
Text Label 12400 2200 0    60   ~ 0
~DTR
NoConn ~ 12400 1700
$Comp
L GND #PWR022
U 1 1
P 15600 2600
F 0 "#PWR022" H 15600 2600 30  0001 C CNN
F 1 "GND" H 15600 2530 30  0001 C CNN
	1    15600 2600
	1    0    0    -1  
$EndComp
$Comp
L GND #PWR023
U 1 1
P 9000 1700
F 0 "#PWR023" H 9000 1700 30  0001 C CNN
F 1 "GND" H 9000 1630 30  0001 C CNN
	1    9000 1700
	1    0    0    -1  
$EndComp
$Comp
L VCC #PWR024
U 1 1
P 9000 1100
F 0 "#PWR024" H 9000 1200 30  0001 C CNN
F 1 "VCC" H 9000 1200 30  0000 C CNN
	1    9000 1100
	1    0    0    -1  
$EndComp
NoConn ~ 12400 3900
NoConn ~ 12400 3600
NoConn ~ 12400 3700
NoConn ~ 12400 2500
NoConn ~ 12400 2400
$Comp
L GND #PWR025
U 1 1
P 10200 3750
F 0 "#PWR025" H 10200 3750 30  0001 C CNN
F 1 "GND" H 10200 3680 30  0001 C CNN
	1    10200 3750
	1    0    0    -1  
$EndComp
$Comp
L VCC #PWR026
U 1 1
P 10300 2950
F 0 "#PWR026" H 10300 3050 30  0001 C CNN
F 1 "VCC" H 10300 3050 30  0000 C CNN
	1    10300 2950
	1    0    0    -1  
$EndComp
Text Label 10400 3200 0    60   ~ 0
~UART_CS
Text Label 10400 7300 0    60   ~ 0
IRQ6
Text Label 10400 6600 0    60   ~ 0
~FDC_CS
$Comp
L CONN_17X2 P1
U 1 1
P 15400 6200
F 0 "P1" H 15400 7100 60  0000 C CNN
F 1 "FLOPPY" V 15400 6050 50  0000 C CNN
	1    15400 6200
	-1   0    0    -1  
$EndComp
$Comp
L 82077AA U1
U 1 1
P 11600 6300
F 0 "U1" H 11600 6350 60  0000 C CNN
F 1 "82077AA" H 11600 6250 60  0000 C CNN
	1    11600 6300
	1    0    0    -1  
$EndComp
$Comp
L DB9 P2
U 1 1
P 15950 3200
F 0 "P2" H 15950 3750 70  0000 C CNN
F 1 "SERIAL" H 15950 2650 70  0000 C CNN
	1    15950 3200
	1    0    0    -1  
$EndComp
$Comp
L OSC U8
U 1 1
P 9700 1400
F 0 "U8" H 9500 1750 60  0000 C CNN
F 1 "1.8432MHz" H 9500 1050 60  0000 C CNN
	1    9700 1400
	1    0    0    -1  
$EndComp
$Comp
L GD75232 U3
U 1 1
P 14100 3250
F 0 "U3" H 14100 3300 60  0000 C CNN
F 1 "GD75232" H 14100 3200 60  0000 C CNN
	1    14100 3250
	-1   0    0    1   
$EndComp
Text Label 15500 2900 2    60   ~ 0
RI
Text Label 12400 2700 0    60   ~ 0
~RI
Text Label 6200 6800 0    60   ~ 0
~ROM_CS
$Comp
L CONN_1 HOLE2
U 1 1
P 4850 8600
F 0 "HOLE2" H 4930 8600 40  0000 L CNN
F 1 "CONN_1" H 4850 8655 30  0001 C CNN
	1    4850 8600
	1    0    0    -1  
$EndComp
$Comp
L CONN_1 HOLE1
U 1 1
P 4850 8400
F 0 "HOLE1" H 4930 8400 40  0000 L CNN
F 1 "CONN_1" H 4850 8455 30  0001 C CNN
	1    4850 8400
	1    0    0    -1  
$EndComp
$Comp
L GND #PWR027
U 1 1
P 4600 8700
F 0 "#PWR027" H 4600 8700 30  0001 C CNN
F 1 "GND" H 4600 8630 30  0001 C CNN
	1    4600 8700
	1    0    0    -1  
$EndComp
$Comp
L GND #PWR028
U 1 1
P 1200 2200
F 0 "#PWR028" H 1200 2200 30  0001 C CNN
F 1 "GND" H 1200 2130 30  0001 C CNN
	1    1200 2200
	1    0    0    -1  
$EndComp
$Comp
L VCC #PWR029
U 1 1
P 1000 3900
F 0 "#PWR029" H 1000 4000 30  0001 C CNN
F 1 "VCC" H 1000 4000 30  0000 C CNN
	1    1000 3900
	1    0    0    -1  
$EndComp
$Comp
L GND #PWR030
U 1 1
P 1200 4300
F 0 "#PWR030" H 1200 4300 30  0001 C CNN
F 1 "GND" H 1200 4230 30  0001 C CNN
	1    1200 4300
	1    0    0    -1  
$EndComp
$Comp
L GND #PWR031
U 1 1
P 2400 9500
F 0 "#PWR031" H 2400 9500 30  0001 C CNN
F 1 "GND" H 2400 9430 30  0001 C CNN
	1    2400 9500
	1    0    0    -1  
$EndComp
$Comp
L GND #PWR032
U 1 1
P 1700 10100
F 0 "#PWR032" H 1700 10100 30  0001 C CNN
F 1 "GND" H 1700 10030 30  0001 C CNN
	1    1700 10100
	1    0    0    -1  
$EndComp
$Comp
L CP1 C12
U 1 1
P 3600 8700
F 0 "C12" H 3650 8800 50  0000 L CNN
F 1 "10uF" H 3650 8600 50  0000 L CNN
	1    3600 8700
	1    0    0    -1  
$EndComp
$Comp
L GND #PWR033
U 1 1
P 1200 1300
F 0 "#PWR033" H 1200 1300 30  0001 C CNN
F 1 "GND" H 1200 1230 30  0001 C CNN
	1    1200 1300
	1    0    0    -1  
$EndComp
$Comp
L VCC #PWR034
U 1 1
P 1000 1300
F 0 "#PWR034" H 1000 1400 30  0001 C CNN
F 1 "VCC" H 1000 1400 30  0000 C CNN
	1    1000 1300
	1    0    0    -1  
$EndComp
Text Notes 6050 8350 0    60   ~ 0
SW1.1 - ON: Use IRQ3 for UART (COM2, COM4)\nSW1.2 - ON: Use IRQ4 for UART (COM1, COM3)\nSW1.3 - ON: Use IRQ5 for UART\nSW1.4 - ON: Use IRQ7 for UART\nSW1.5 - ON: Set UART address to 0x2E8 (COM4)\nSW1.6 - ON: Set UART address to 0x3E8 (COM3)\nSW1.7 - ON: Set UART address to 0x2F8 (COM2)\nSW1.8 - ON: Set UART address to 0x3F8 (COM1)\n\nSW2.1 - ON: Enable ROM\nSW2.2 - ON: Enable EEPROM write\nSW2.3 - ON: ROM A17 = 0; OFF: ROM A17 = 1\nSW2.4 - ON: ROM A16 = 0; OFF: ROM A16 = 1\nSW2.5 - ON: ROM A15 = 0; OFF: ROM A15 = 1\nSW2.6 - ON: ROM A14 = 0; OFF: ROM A14 = 1\nSW2.7 - ON: ROM A13 = 0; OFF: ROM A13 = 1\nSW2.8 - NOT USED\n\n
Text Notes 6825 8200 0    120  ~ 0
Settings
$Comp
L CP1 C11
U 1 1
P 3300 8700
F 0 "C11" H 3350 8800 50  0000 L CNN
F 1 "10uF" H 3350 8600 50  0000 L CNN
	1    3300 8700
	1    0    0    -1  
$EndComp
$Comp
L C C6
U 1 1
P 2400 8700
F 0 "C6" H 2450 8800 50  0000 L CNN
F 1 "0.1uF" H 2450 8600 50  0000 L CNN
	1    2400 8700
	1    0    0    -1  
$EndComp
$Comp
L C C7
U 1 1
P 2700 8700
F 0 "C7" H 2750 8800 50  0000 L CNN
F 1 "0.1uF" H 2750 8600 50  0000 L CNN
	1    2700 8700
	1    0    0    -1  
$EndComp
$Comp
L C C1
U 1 1
P 900 8700
F 0 "C1" H 950 8800 50  0000 L CNN
F 1 "0.1uF" H 950 8600 50  0000 L CNN
	1    900  8700
	1    0    0    -1  
$EndComp
$Comp
L C C2
U 1 1
P 1200 8700
F 0 "C2" H 1250 8800 50  0000 L CNN
F 1 "0.1uF" H 1250 8600 50  0000 L CNN
	1    1200 8700
	1    0    0    -1  
$EndComp
$Comp
L C C3
U 1 1
P 1500 8700
F 0 "C3" H 1550 8800 50  0000 L CNN
F 1 "0.1uF" H 1550 8600 50  0000 L CNN
	1    1500 8700
	1    0    0    -1  
$EndComp
$Comp
L C C4
U 1 1
P 1800 8700
F 0 "C4" H 1850 8800 50  0000 L CNN
F 1 "0.1uF" H 1850 8600 50  0000 L CNN
	1    1800 8700
	1    0    0    -1  
$EndComp
$Comp
L C C5
U 1 1
P 2100 8700
F 0 "C5" H 2150 8800 50  0000 L CNN
F 1 "0.1uF" H 2150 8600 50  0000 L CNN
	1    2100 8700
	1    0    0    -1  
$EndComp
$EndSCHEMATC
